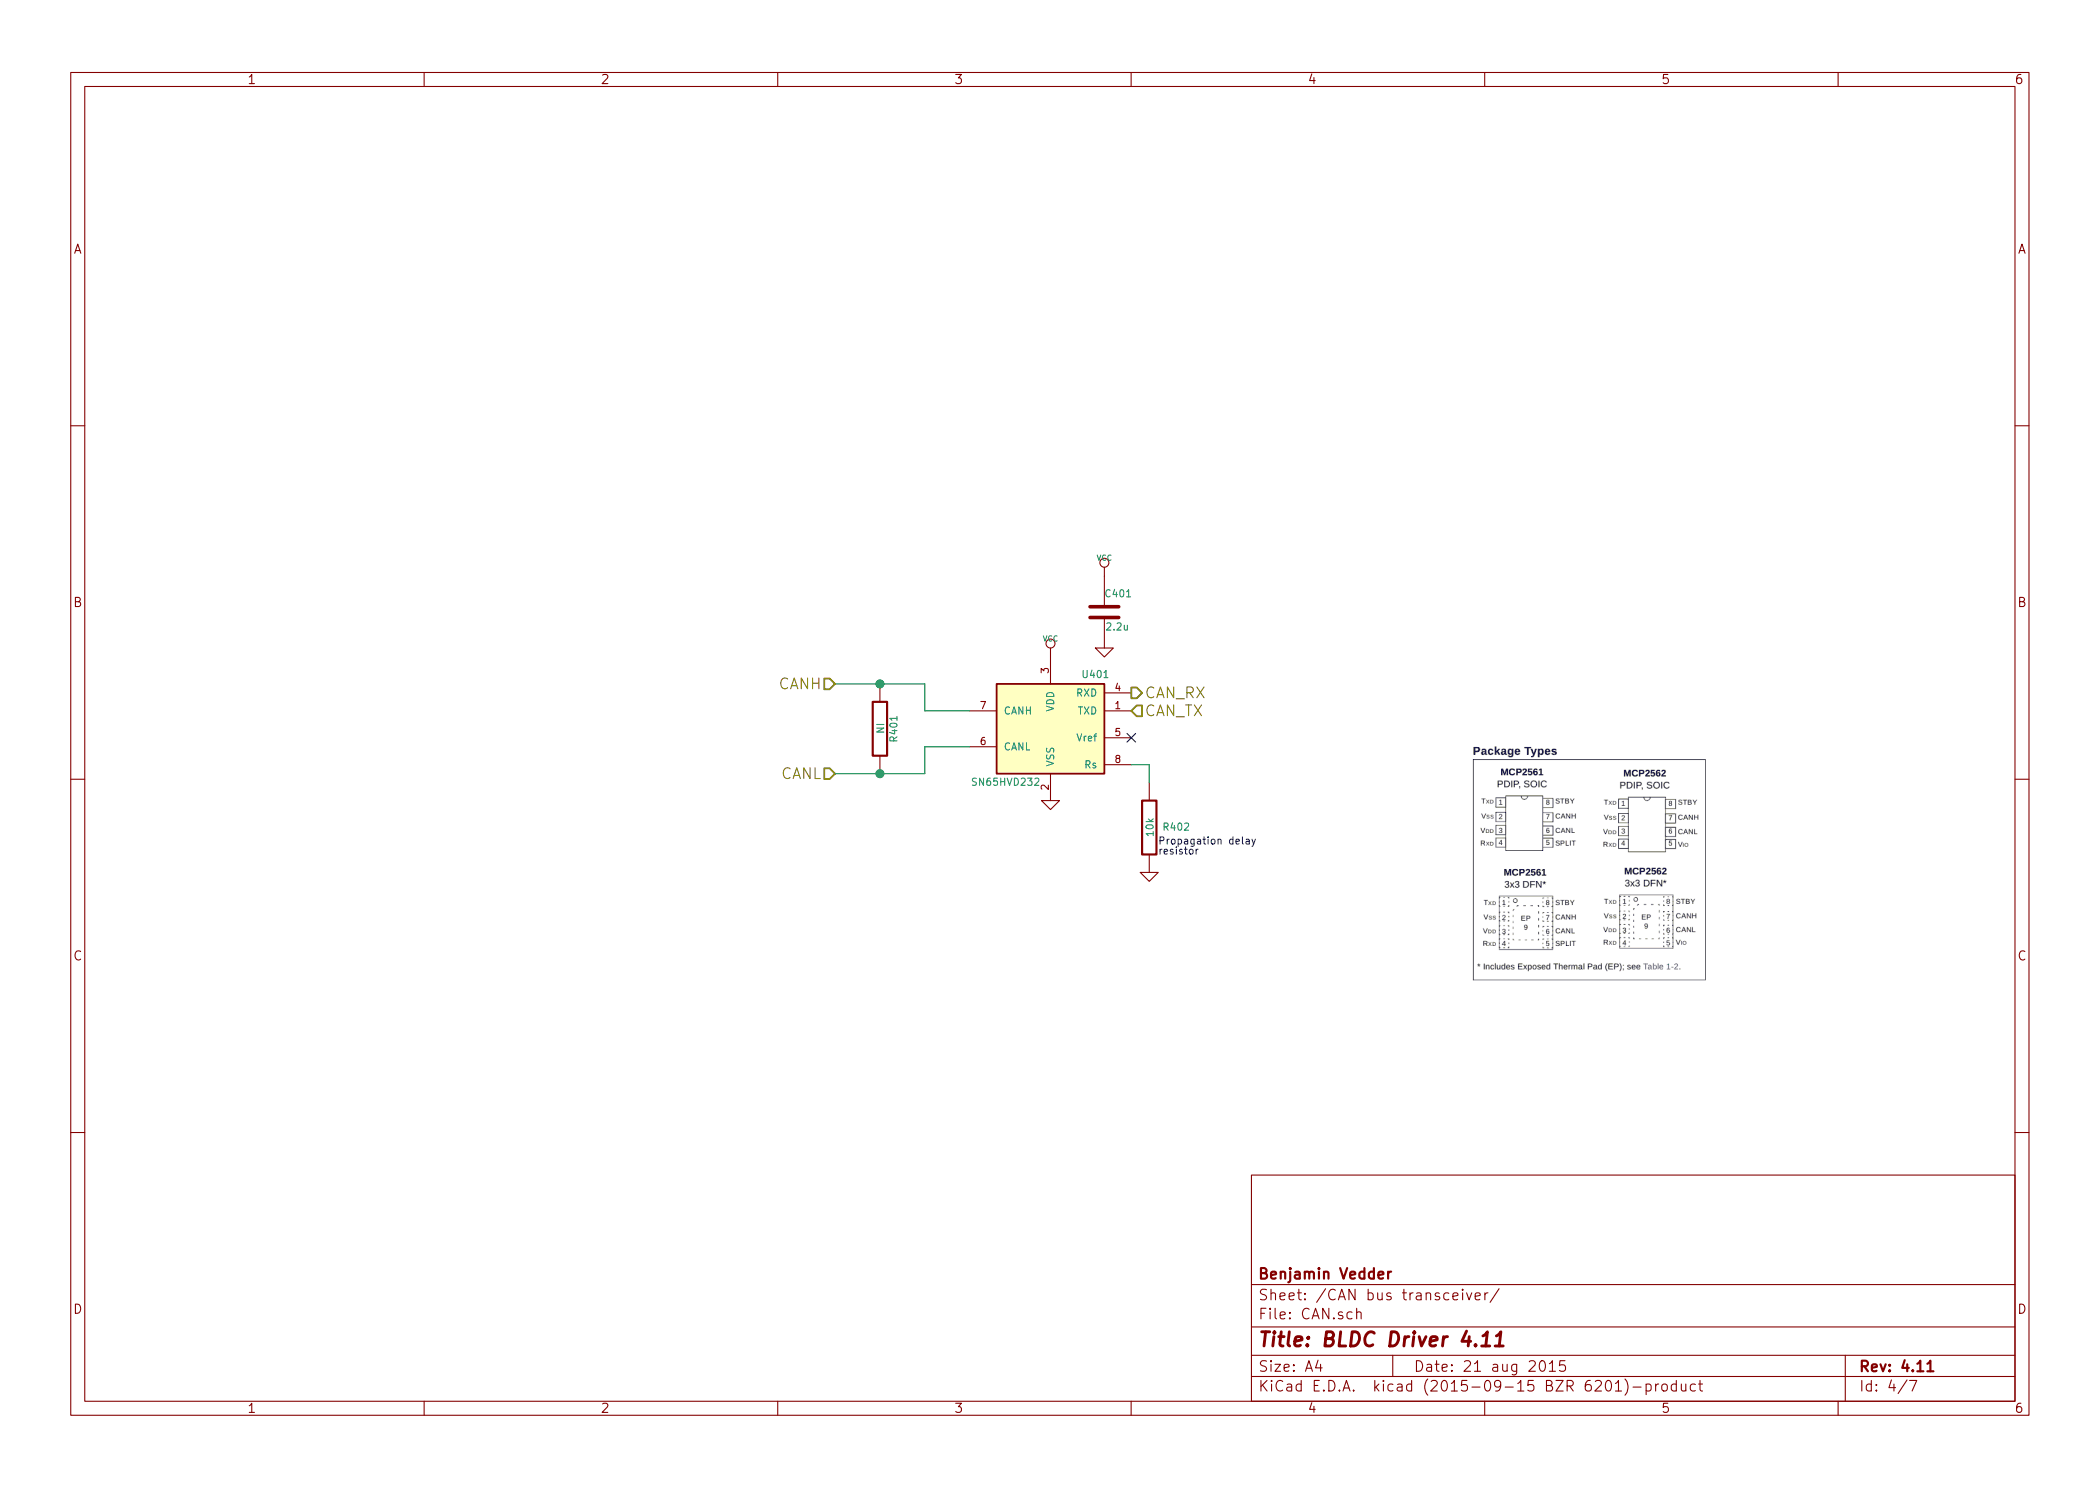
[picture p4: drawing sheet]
EESchema Schematic File Version 2
LIBS:BLDC_4-rescue
LIBS:power
LIBS:device
LIBS:transistors
LIBS:conn
LIBS:linear
LIBS:regul
LIBS:74xx
LIBS:cmos4000
LIBS:adc-dac
LIBS:memory
LIBS:xilinx
LIBS:microcontrollers
LIBS:dsp
LIBS:microchip
LIBS:analog_switches
LIBS:motorola
LIBS:texas
LIBS:intel
LIBS:audio
LIBS:interface
LIBS:digital-audio
LIBS:philips
LIBS:display
LIBS:cypress
LIBS:siliconi
LIBS:opto
LIBS:atmel
LIBS:contrib
LIBS:valves
LIBS:crf_1
LIBS:BLDC_4-cache
EELAYER 25 0
EELAYER END
$Descr A4 11693 8268
encoding utf-8
Sheet 4 7
Title "BLDC Driver 4.11"
Date "21 aug 2015"
Rev "4.11"
Comp "Benjamin Vedder"
Comment1 ""
Comment2 ""
Comment3 ""
Comment4 ""
$EndDescr
$Comp
L MCP2551-I/SN-RESCUE-BLDC_4 U401
U 1 1
P 5850 4050
F 0 "U401" H 5600 4350 40  0000 C CNN
F 1 "SN65HVD232" H 6100 3750 40  0000 C CNN
F 2 "CRF1:SOIC-8-W" H 5850 4050 35  0001 C CIN
F 3 "" H 5850 4050 60  0000 C CNN
	1    5850 4050
	-1   0    0    -1  
$EndComp
$Comp
L GND-RESCUE-BLDC_4 #PWR025
U 1 1
P 5850 4450
F 0 "#PWR025" H 5850 4450 30  0001 C CNN
F 1 "GND" H 5850 4380 30  0001 C CNN
F 2 "" H 5850 4450 60  0000 C CNN
F 3 "" H 5850 4450 60  0000 C CNN
	1    5850 4450
	1    0    0    -1  
$EndComp
$Comp
L VCC #PWR026
U 1 1
P 5850 3650
F 0 "#PWR026" H 5850 3750 30  0001 C CNN
F 1 "VCC" H 5850 3750 30  0000 C CNN
F 2 "" H 5850 3650 60  0001 C CNN
F 3 "" H 5850 3650 60  0001 C CNN
	1    5850 3650
	1    0    0    -1  
$EndComp
$Comp
L C-RESCUE-BLDC_4 C401
U 1 1
P 6150 3400
F 0 "C401" H 6150 3500 40  0000 L CNN
F 1 "2.2u" H 6156 3315 40  0000 L CNN
F 2 "CRF1:SMD-0603_c" H 6188 3250 30  0001 C CNN
F 3 "" H 6150 3400 60  0000 C CNN
	1    6150 3400
	1    0    0    -1  
$EndComp
$Comp
L VCC #PWR027
U 1 1
P 6150 3200
F 0 "#PWR027" H 6150 3300 30  0001 C CNN
F 1 "VCC" H 6150 3300 30  0000 C CNN
F 2 "" H 6150 3200 60  0001 C CNN
F 3 "" H 6150 3200 60  0001 C CNN
	1    6150 3200
	1    0    0    -1  
$EndComp
$Comp
L GND-RESCUE-BLDC_4 #PWR028
U 1 1
P 6150 3600
F 0 "#PWR028" H 6150 3600 30  0001 C CNN
F 1 "GND" H 6150 3530 30  0001 C CNN
F 2 "" H 6150 3600 60  0000 C CNN
F 3 "" H 6150 3600 60  0000 C CNN
	1    6150 3600
	1    0    0    -1  
$EndComp
Text HLabel 6300 3850 2    60   Output ~ 0
CAN_RX
Text HLabel 6300 3950 2    60   Input ~ 0
CAN_TX
$Comp
L R-RESCUE-BLDC_4 R401
U 1 1
P 4900 4050
F 0 "R401" V 4980 4050 40  0000 C CNN
F 1 "NI" V 4907 4051 40  0000 C CNN
F 2 "CRF1:SMD-0603_r" V 4830 4050 30  0001 C CNN
F 3 "" H 4900 4050 30  0000 C CNN
	1    4900 4050
	1    0    0    -1  
$EndComp
Text HLabel 4650 3800 0    60   Input ~ 0
CANH
Text HLabel 4650 4300 0    60   Input ~ 0
CANL
Wire Wire Line
	4650 4300 5150 4300
Wire Wire Line
	5150 4300 5150 4150
Wire Wire Line
	5150 4150 5400 4150
Connection ~ 4900 4300
Wire Wire Line
	5400 3950 5150 3950
Wire Wire Line
	5150 3950 5150 3800
Wire Wire Line
	5150 3800 4650 3800
Connection ~ 4900 3800
NoConn ~ 6300 4100
$Comp
L R-RESCUE-BLDC_4 R402
U 1 1
P 6400 4600
F 0 "R402" H 6550 4600 40  0000 C CNN
F 1 "10k" V 6407 4601 40  0000 C CNN
F 2 "CRF1:SMD-0603_r" V 6330 4600 30  0001 C CNN
F 3 "" H 6400 4600 30  0000 C CNN
	1    6400 4600
	1    0    0    -1  
$EndComp
Wire Wire Line
	6400 4350 6400 4250
Wire Wire Line
	6400 4250 6300 4250
$Comp
L GND-RESCUE-BLDC_4 #PWR029
U 1 1
P 6400 4850
F 0 "#PWR029" H 6400 4850 30  0001 C CNN
F 1 "GND" H 6400 4780 30  0001 C CNN
F 2 "" H 6400 4850 60  0000 C CNN
F 3 "" H 6400 4850 60  0000 C CNN
	1    6400 4850
	1    0    0    -1  
$EndComp
Text Notes 6450 4750 0    40   ~ 0
Propagation delay\nresistor
$EndSCHEMATC
